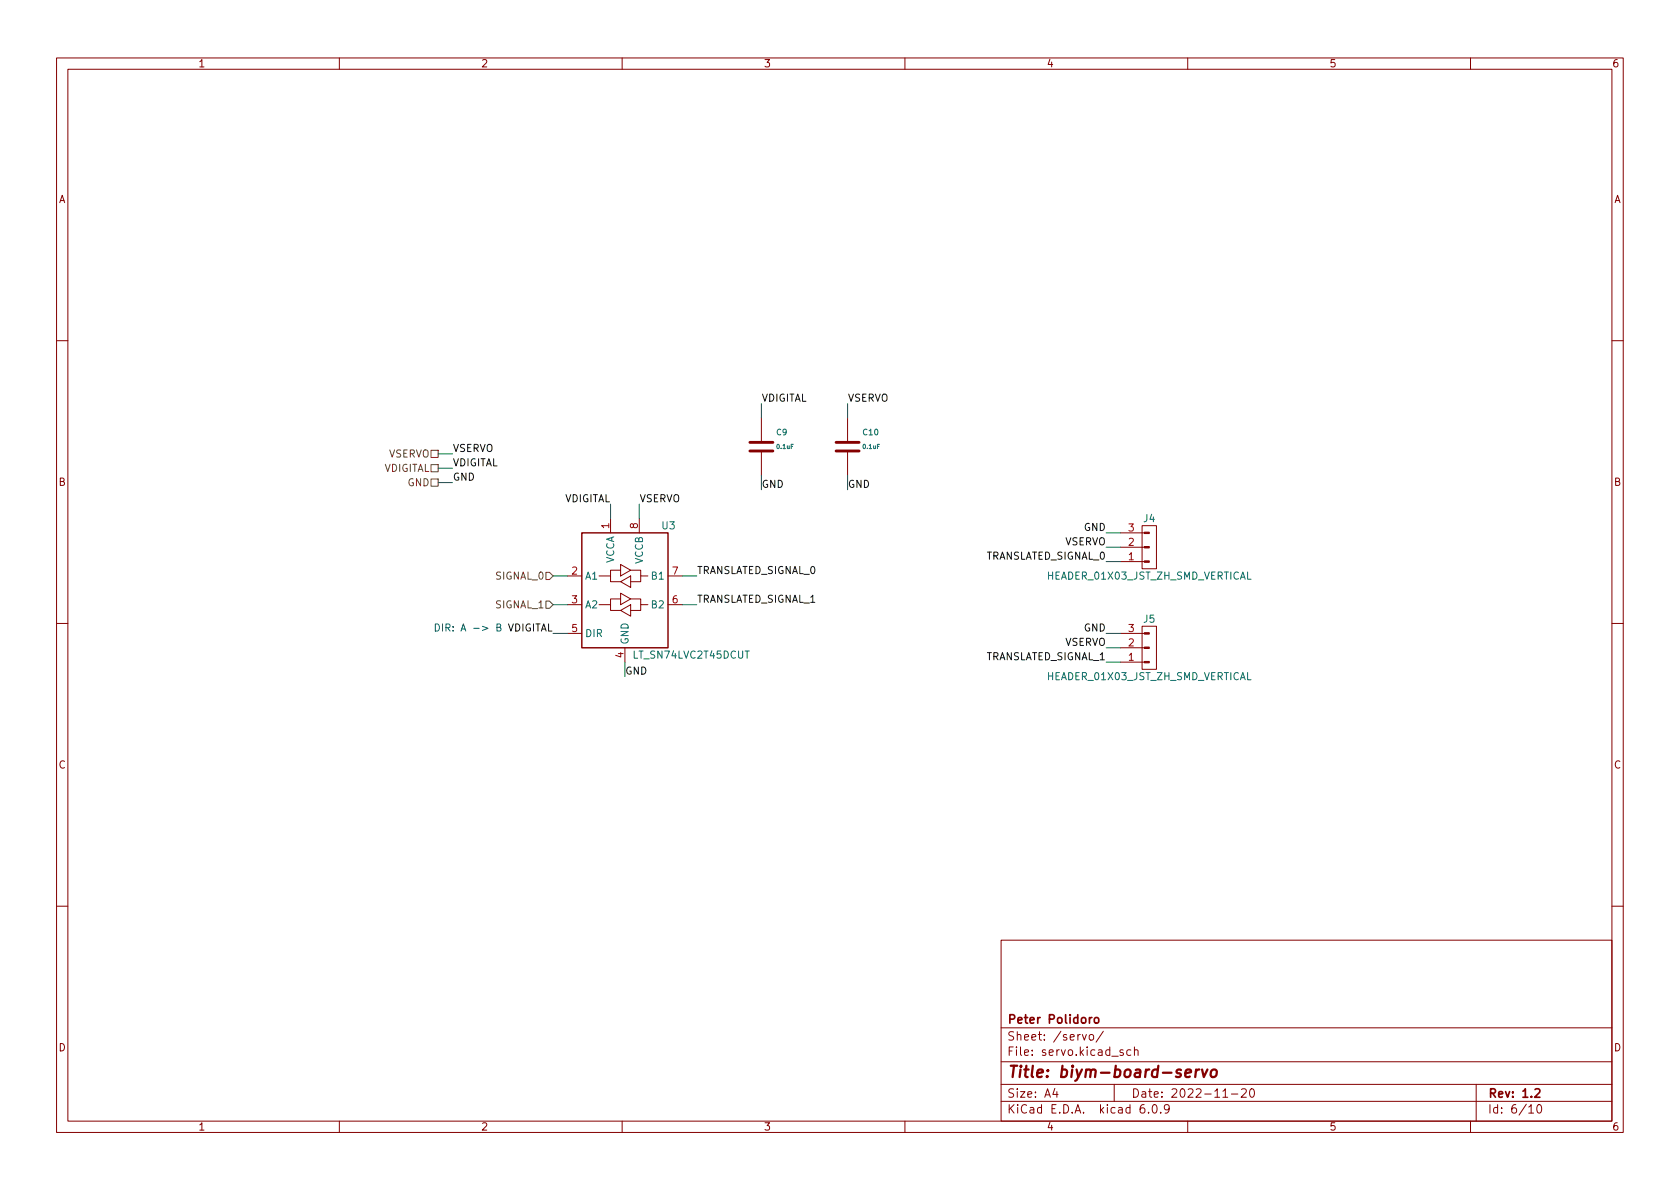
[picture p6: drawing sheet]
<svg xmlns="http://www.w3.org/2000/svg" width="297mm" height="210mm" viewBox="0 0 297 210" stroke-linecap="round" stroke-linejoin="round" font-family="sans-serif">
<g fill="none" stroke="#840000" stroke-width=".18">
<path d="M10 10.2h277v190.1h-277zM12 12.2h273v186.1h-273zM60 10.2v2M110 10.2v2M160 10.2v2M210 10.2v2M260 10.2v2M10 60.2h2M134.6 73.9v4.3M134.6 79.8v4.3M149.9 73.9v4.3M149.9 79.8v4.3"/>
<path d="M285 60.2h2M107.9 91.7v2.5M109.7 99.8l1.8 1-1.8 1zM113 91.7v2.5M198.1 94.2h4.2M198.1 96.8h4.2M198.1 99.3h4.2M201.9 93h2.6v7.6h-2.6zM10 110.2h2M100.3 112h2.6M100.3 101.8h2.6M100.3 106.9h2.6"/>
<path d="M105.9 101.8h2v1.1h1.8M105.9 106.9h2v1h1.8M109.7 100.8h-1.8v1M109.7 102.9l1.8-1.1v2.1zM109.7 105.9h-1.8v1M109.7 104.9l1.8 1-1.8 1zM109.7 107.9l1.8-1v2.1zM110.5 114.5v2.6M111.5 100.8h1.8v1h1.3M111.5 105.9h1.8v1h1.3M113.3 101.8v1.1h-1.8M113.3 106.9v1h-1.8"/>
<path d="M118.1 101.8h2.5M118.1 106.9h2.5M198.1 112h4.2M198.1 114.5h4.2M198.1 117.1h4.2M201.9 110.7h2.6v7.7h-2.6zM285 110.2h2M10 160.2h2M177 166.3h108v32h-108zM285 160.2h2M60 198.3v2M110 198.3v2"/>
<path d="M160 198.3v2M177 194.8h108M177 191.8h108M177 187.8h108M177 181.8h108M186.5 192.5l-.4 1h1M186.9 193v1M191.4 182.9l.3 1 .4-1M192.6 183.1l.3-.2 .4 .2 .1 .5-.2 .3h-.3l-.3-.1zM195.1 182.4l-1.3 1.9M197 191.8v3M198.6 185.7l-.4-.1-.2 .2 .1 .3 .5 .1v.4h-.6"/>
<path d="M199.9 185.7l-.4-.1-.3 .3v.4l.2 .3h.5M200.6 185.8l.2-.2 .3 .1 .1 .9M200.6 185.1v1.5M202.3 195.3a.59 .59 0 0 0-.7 .7v.5l.1 .3h.4l.3-.1v-.5l-.1-.2-.4-.1-.3 .3M203.1 196.7v.1M203.9 195.4l.2-.1a.81 .81 0 0 1 .6 .7 .81 .81 0 0 1-.3 .8h-.2a.81 .81 0 0 1-.6-.6 .81 .81 0 0 1 .3-.8zM205.2 196.7v.1M206.7 196l-.3 .3h-.3l-.2-.3 .1-.6 .4-.1 .2 .2a.99 .99 0 0 1-.3 1.3h-.3M210 198.3v2M216.2 194h.9M217.7 193.5h1.2M219.5 192.7l.6-.2 .2 .2 .1 .3-1 1h1"/>
<path d="M221.1 192.7l.2-.2a.81 .81 0 0 1 .6 .7 .81 .81 0 0 1-.3 .8h-.2a.81 .81 0 0 1-.3-1.3zM260 198.3v2M261 191.8v6.5M270.3 195.8l.4-.5v1.5M270.3 196.8h.9M271.9 195.4l.2-.1a.81 .81 0 0 1 .6 .7 .81 .81 0 0 1-.3 .8h-.2a.81 .81 0 0 1-.6-.6 .81 .81 0 0 1 .3-.8z"/>
</g>
<path d="M193.1 179.9l-.3 .1-.2 .2M193.6 180.1l.2-.2 .4 .2 .1 .5-.2 .3h-.3l-.2-.1zM271.4 192.7l.6-.2 .2 .2 .1 .3-1 1h1" fill="none" stroke="#840000" stroke-width=".3"/>
<path d="M209.6 189.8l1-.2-.1-.4-.5-.1-.4 .3v1l.2 .1 .6-.1M211.5 189.1l-.2 1.4M212.1 189.1l-.4 .1-.3 .3M212.5 189.1l.3 1.4 .7-1.4M214.2 189.3a.52 .52 0 0 1 .6-.2 .52 .52 0 0 1 .4 .4l-.1 .6a.55 .55 0 0 1-.5 .4 .55 .55 0 0 1-.6-.4z" fill="none" stroke="#840000" stroke-width=".4"/>
<g fill="#840000" stroke="#840000" stroke-width=".18">
<path d="M202.3 94.1h.9v.3h-.9z"/>
<path d="M202.3 96.6h.9v.3h-.9z"/>
<path d="M202.3 99.2h.9v.2h-.9z"/>
<path d="M202.3 111.9h.9v.2h-.9z"/>
<path d="M202.3 114.4h.9v.3h-.9z"/>
<path d="M202.3 117h.9v.2h-.9z"/>
</g>
<path d="M132.6 79.8h4.1M132.6 78.2h4.1M147.8 79.8h4.1M147.8 78.2h4.1" fill="none" stroke="#840000" stroke-width=".51"/>
<path d="M102.9 94.2h15.2v20.3h-15.2z" fill="none" stroke="#840000" stroke-width=".25"/>
<path d="M76.2 79.6h1.3v1.3h-1.3zM76.2 82.2h1.3v1.2h-1.3zM76.2 84.7h1.3v1.3h-1.3zM96.5 106.3h.7l.6 .6-.6 .7h-.7zM96.5 101.2h.7l.6 .6-.6 .7h-.7z" fill="none" stroke="#725600" stroke-width=".18"/>
<path d="M77 110.3a.64 .64 0 0 1 .7 .7 .64 .64 0 0 1-.7 .6zM78.2 110.3v1.3M78.8 111l.6-.1 .2-.1-.1-.4-.7-.1v1.3" fill="none" stroke="#0000c2" stroke-width=".18"/>
<g fill="none" stroke="#009600" stroke-width=".18">
<path d="M134.6 71.4v2.5M149.9 71.4v2.5M77.5 80.3h2.5M77.5 85.3h2.5M77.5 82.8h2.5M107.9 89.1v2.6M113 89.1v2.6M134.6 84.1v2.5M149.9 84.1v2.5M195.6 94.2h2.5M195.6 99.3h2.5M195.6 96.8h2.5"/>
<path d="M97.8 101.8h2.5M97.8 106.9h2.5M97.8 112h2.5M110.5 117.1v2.5M120.6 101.8h2.6M120.6 106.9h2.6M195.6 112h2.5M195.6 117.1h2.5M195.6 114.5h2.5"/>
</g>
<text font-size="2.8" fill="#840000" x="178" y="190.6">Title: biym-board-servo</text>
<g font-size="2.1" fill="#840000">
<text x="178" y="184">Sheet: /servo/</text>
<text x="178" y="181">Peter Polidoro</text>
<text x="178" y="186.7">File: servo.kicad_sch</text>
<text x="178" y="196.9">KiCad E.D.A. kicad 6.0.9</text>
<text x="178" y="194.1">Size: A4</text>
<text x="200" y="194.1">Date: 2022-11-20</text>
<text x="263" y="194.1">Rev: 1.2</text>
<text x="263" y="196.9">Id: 6/10</text>
</g>
<g font-size="1.8" fill="#840000">
<text x="35" y="11.9">1</text>
<text x="85" y="11.9">2</text>
<text x="135" y="11.9">3</text>
<text x="185" y="11.9">4</text>
<text x="235" y="11.9">5</text>
<text x="285" y="11.9">6</text>
<text x="10.3" y="35.9">A</text>
<text x="285.3" y="35.9">A</text>
<text x="10.3" y="85.9">B</text>
<text x="285.3" y="85.9">B</text>
<text x="10.3" y="135.9">C</text>
<text x="285.3" y="135.9">C</text>
<text x="10.3" y="185.9">D</text>
<text x="285.3" y="185.9">D</text>
<text x="35" y="199.9">1</text>
<text x="85" y="199.9">2</text>
<text x="135" y="199.9">3</text>
<text x="185" y="199.9">4</text>
<text x="235" y="199.9">5</text>
<text x="285" y="199.9">6</text>
</g>
<g font-size="1.8" fill="#0f0f0f">
<text x="134.6" y="71">VDIGITAL</text>
<text x="149.9" y="71">VSERVO</text>
<text x="80" y="79.9">VSERVO</text>
<text x="80" y="82.4">VDIGITAL</text>
<text x="80" y="85">GND</text>
<text x="99.7" y="88.8">VDIGITAL</text>
<text x="113" y="88.8">VSERVO</text>
<text x="134.6" y="86.3">GND</text>
<text x="149.9" y="86.3">GND</text>
<text x="191.6" y="93.9">GND</text>
<text x="123.2" y="101.5">TRANSLATED_SIGNAL_0</text>
<text x="174" y="99">TRANSLATED_SIGNAL_0</text>
<text x="188.2" y="96.4">VSERVO</text>
<text x="123.2" y="106.6">TRANSLATED_SIGNAL_1</text>
<text x="191.6" y="111.7">GND</text>
<text x="110.5" y="119.3">GND</text>
<text x="174" y="116.7">TRANSLATED_SIGNAL_1</text>
<text x="188.2" y="114.2">VSERVO</text>
</g>
<g font-size="1.8" fill="#725600">
<text x="67.8" y="83.4">VDIGITAL</text>
<text x="68.6" y="80.9">VSERVO</text>
<text x="72.1" y="86">GND</text>
<text x="87.7" y="107.6">SIGNAL_1</text>
<text x="87.7" y="102.5">SIGNAL_0</text>
</g>
<g font-size="1.8" fill="#a90000">
<text x="107.7" y="93.5" transform="rotate(-90 107.7 93.5)">1</text>
<text x="112.8" y="93.5" transform="rotate(-90 112.8 93.5)">8</text>
<text x="199.5" y="94">3</text>
<text x="101.1" y="101.6">2</text>
<text x="118.9" y="101.6">7</text>
<text x="199.5" y="99.1">1</text>
<text x="199.5" y="96.5">2</text>
<text x="101.1" y="106.7">3</text>
<text x="118.9" y="106.7">6</text>
<text x="101.1" y="111.8">5</text>
<text x="199.5" y="111.8">3</text>
<text x="110.2" y="116.3" transform="rotate(-90 110.2 116.3)">4</text>
<text x="199.5" y="116.8">1</text>
<text x="199.5" y="114.3">2</text>
</g>
<g font-size="1.8" fill="#006464">
<text x="117.1" y="93.6">U3</text>
<text x="202.2" y="92.3">J4</text>
<text x="108.6" y="99.7" transform="rotate(-90 108.6 99.7)">VCCA</text>
<text x="113.7" y="99.7" transform="rotate(-90 113.7 99.7)">VCCB</text>
<text x="103.4" y="102.5">A1</text>
<text x="103.4" y="107.6">A2</text>
<text x="115.3" y="107.6">B2</text>
<text x="115.3" y="102.5">B1</text>
<text x="185.3" y="102.5">HEADER_01X03_JST_ZH_SMD_VERTICAL</text>
<text x="103.4" y="112.6">DIR</text>
<text x="202.2" y="110.1">J5</text>
<text x="111.1" y="114" transform="rotate(-90 111.1 114)">GND</text>
<text x="112.2" y="116.5">LT_SN74LVC2T45DCUT</text>
<text x="185.3" y="120.3">HEADER_01X03_JST_ZH_SMD_VERTICAL</text>
</g>
<text font-size="1.8" fill="#0000c2" x="79.6" y="111.7">DIR: A -&gt; B VDIGITAL</text>
<g font-size="1.4" fill="#006464">
<text x="137.3" y="77">C9</text>
<text x="152.6" y="77">C10</text>
</g>
<g font-size="1.1" fill="#006464">
<text x="137.4" y="79.4">0.1uF</text>
<text x="152.6" y="79.4">0.1uF</text>
</g>
</svg>
